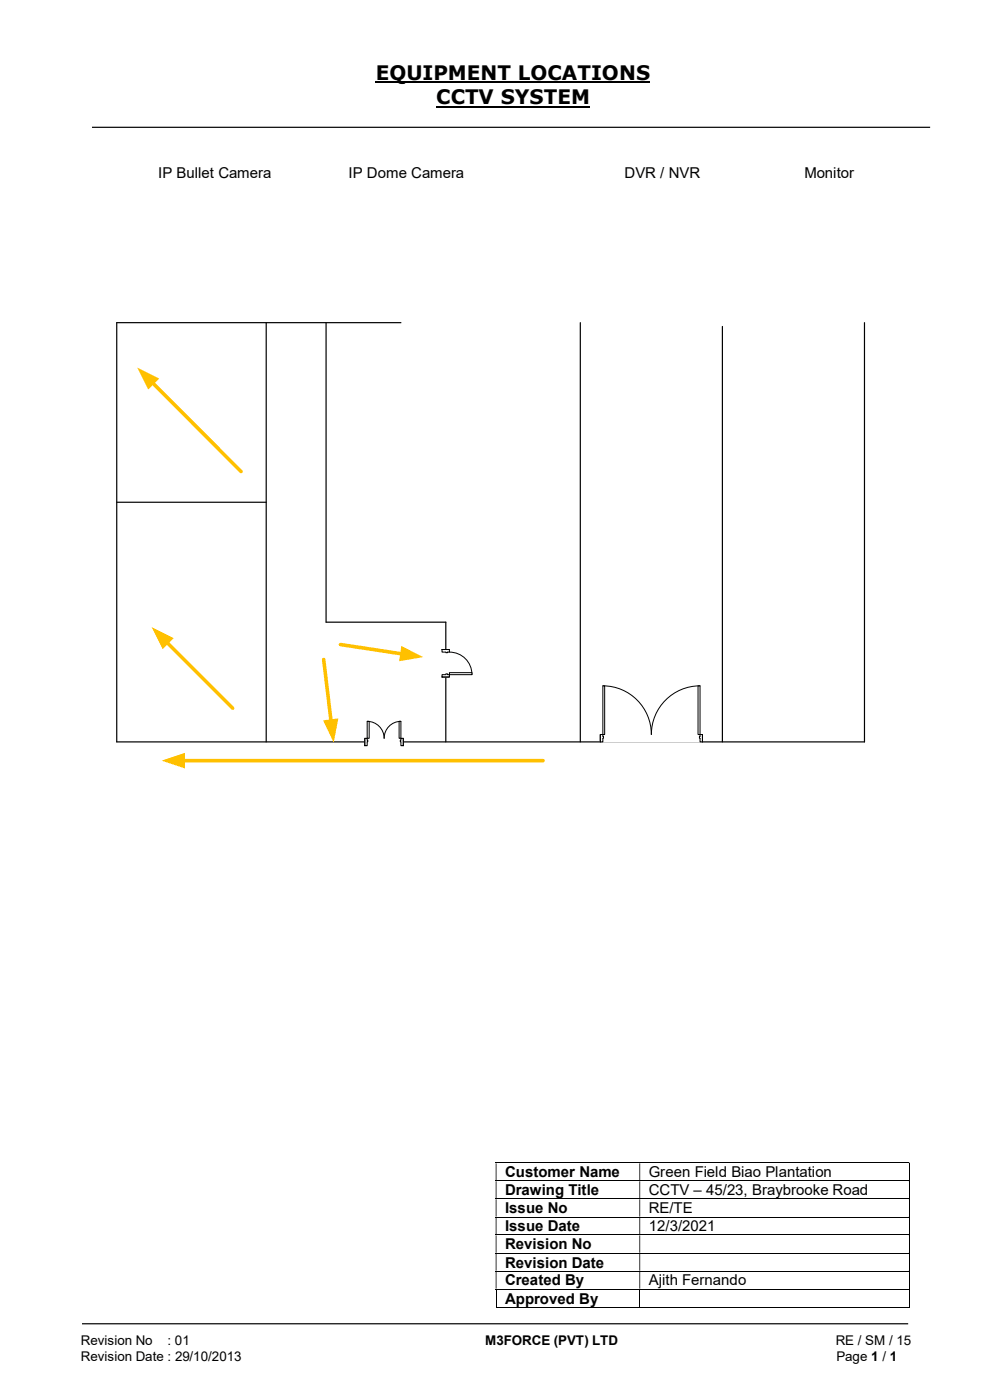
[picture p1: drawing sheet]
<svg xmlns="http://www.w3.org/2000/svg" width="210mm" height="297mm" viewBox="0 0 210 297" stroke-linecap="round" stroke-linejoin="round" font-family="sans-serif">
<path d="M79.7 17.5h58.2M92.5 22.6h32.6" fill="none" stroke="#000" stroke-width=".42"/>
<path d="M19.5 27h177.8M56.5 68.5v88.9M69.2 68.5v63.5h25.4v25.4M85 68.5h-60.2v88.9h158.6v-88.9M123.1 68.5v88.9M153.2 69.3v88.1M24.8 106.6h31.7M17.4 280.8h175.3" fill="none" stroke="#000" stroke-width=".25"/>
<g fill="none" stroke="#000" stroke-width=".21">
<path d="M105.2 246.7h87.6M105.2 250.5h87.6M105.2 254.3h87.6M105.2 258.2h87.6M192.9 246.8v3.6M192.9 250.6v3.7M192.9 254.4v3.7M192.9 258.3v3.6M105.2 262h87.6M105.2 265.9h87.6M105.2 269.7h87.6M105.2 273.5h87.6"/>
<path d="M105.2 277.3h30.4M105.2 273.6v3.8M135.7 273.6v3.8M135.8 277.3h57M192.9 262.1v3.7M192.9 265.9v3.7M192.9 269.7v3.7M192.9 273.6v3.8"/>
</g>
<g fill="#000">
<path d="M192.8 246.6h.2v.2h-.2zM105.2 246.8h.1v3.6h-.1zM135.6 246.8h.2v3.6h-.2z" fill-rule="evenodd"/>
<path d="M192.8 250.4h.2v.2h-.2zM105.2 250.6h.1v3.7h-.1zM135.6 250.6h.2v3.7h-.2z" fill-rule="evenodd"/>
<path d="M192.8 254.3h.2v.1h-.2zM105.2 254.4h.1v3.7h-.1zM135.6 254.4h.2v3.7h-.2z" fill-rule="evenodd"/>
<path d="M192.8 258.1h.2v.2h-.2zM105.2 258.3h.1v3.6h-.1zM135.6 258.3h.2v3.6h-.2z" fill-rule="evenodd"/>
<path d="M192.8 261.9h.2v.2h-.2zM105.2 262.1h.1v3.7h-.1zM135.6 262.1h.2v3.7h-.2z" fill-rule="evenodd"/>
<path d="M192.8 265.8h.2v.1h-.2zM105.2 265.9h.1v3.7h-.1zM135.6 265.9h.2v3.7h-.2z" fill-rule="evenodd"/>
<path d="M192.8 269.6h.2v.1h-.2zM105.2 269.7h.1v3.7h-.1zM135.6 269.7h.2v3.7h-.2z" fill-rule="evenodd"/>
</g>
<path d="M192.8 273.4h.2v.2h-.2zM192.8 277.2h.2v.2h-.2z" fill="#000"/>
<path d="M38.8 161.4h76.4" fill="none" stroke="#ffc000" stroke-width=".76"/>
<path d="M34.3 161.4l4.9-1.7v3.3z" fill="#ffc000"/>
<path d="M77.4 156.5h8.2v1.7h-8.2z" fill="#fff"/>
<path d="M77.4 156.5h8.2v1.7h-8.2z" fill="none" stroke="#fff" stroke-width=".21"/>
<path d="M85 156.6v1.6h.6v-1.6zM77.4 156.6h.5v1.6h-.5z" fill-rule="evenodd" fill="#fff"/>
<path d="M77.9 157v-.4h-.5v1.6h.5v-.8M85 157v-.4h.6v1.6h-.6v-.8" fill="none" stroke="#000" stroke-width=".21"/>
<path d="M84.9 157v.4h.1v-.4zM77.9 157h.1v.4h-.1z" fill-rule="evenodd" fill="#fff"/>
<path d="M77.4 156.6v1.6M77.9 153a3.6 3.6 0 0 1 3.6 3.6 3.6 3.6 0 0 1 3.5-3.6M77.9 157h.1v.4h-.1M85 157h-.1v.4h.1M85.6 156.6v1.6" fill="none" stroke="#000" stroke-width=".21"/>
<path d="M77.9 153h.4v3.6h-.4z" fill="#fff"/>
<path d="M77.9 153h.4v3.6h-.4z" fill="none" stroke="#000" stroke-width=".21"/>
<path d="M84.7 153h.3v3.6h-.3z" fill="#fff"/>
<path d="M84.7 153h.3v3.6h-.3z" fill="none" stroke="#000" stroke-width=".21"/>
<path d="M93.7 137.8h1.7v5.8h-1.7z" fill="#fff"/>
<path d="M93.7 137.8h1.7v5.8h-1.7z" fill="none" stroke="#fff" stroke-width=".21"/>
<path d="M93.8 143.1v.5h1.5v-.5zM93.8 137.8h1.5v.5h-1.5z" fill-rule="evenodd" fill="#fff"/>
<path d="M94.6 138.3h-.8v-.5h1.5v.5h-.3M94.6 143.1h-.8v.5h1.5v-.5h-.3" fill="none" stroke="#000" stroke-width=".21"/>
<path d="M94.6 143v.1h.4v-.1zM94.6 138.3h.4v.2h-.4z" fill-rule="evenodd" fill="#fff"/>
<path d="M93.8 137.8h1.5M94.6 138.3v.2h.4v-.2M95.3 138.3a4.8 4.8 0 0 1 4.8 4.8M93.8 143.6h1.5M94.6 143.1v-.1h.4v.1" fill="none" stroke="#000" stroke-width=".21"/>
<path d="M95.3 142.7h4.8v.4h-4.8z" fill="#fff"/>
<path d="M95.3 142.7h4.8v.4h-4.8z" fill="none" stroke="#000" stroke-width=".21"/>
<path d="M127.3 155.8h21.7v1.6h-21.7z" fill="#fff"/>
<path d="M127.3 155.8h21.7v1.6h-21.7z" fill="none" stroke="#fff" stroke-width=".21"/>
<path d="M148.5 155.8v1.6h.5v-1.6zM127.3 155.8h.6v1.6h-.6z" fill-rule="evenodd" fill="#fff"/>
<path d="M127.9 156.2v-.4h-.6v1.6h.6v-.8M148.5 156.2v-.4h.5v1.6h-.5v-.8" fill="none" stroke="#000" stroke-width=".21"/>
<path d="M148.4 156.2v.4h.1v-.4zM127.9 156.2h.1v.4h-.1z" fill-rule="evenodd" fill="#fff"/>
<path d="M127.3 155.8v1.6M127.9 145.5a10.3 10.3 0 0 1 10.3 10.3 10.3 10.3 0 0 1 10.3-10.3M127.9 156.2h.1v.4h-.1M148.5 156.2h-.1v.4h.1M149 155.8v1.6" fill="none" stroke="#000" stroke-width=".21"/>
<path d="M127.9 145.5h.4v10.3h-.4z" fill="#fff"/>
<path d="M127.9 145.5h.4v10.3h-.4z" fill="none" stroke="#000" stroke-width=".21"/>
<path d="M148.1 145.5h.4v10.3h-.4z" fill="#fff"/>
<path d="M148.1 145.5h.4v10.3h-.4z" fill="none" stroke="#000" stroke-width=".21"/>
<path d="M72.2 136.7l13.1 2" fill="none" stroke="#ffc000" stroke-width=".76"/>
<path d="M85.1 137l4.7 2.4-5.1 .9z" fill="#ffc000"/>
<path d="M68.7 139.9l1.5 13.1" fill="none" stroke="#ffc000" stroke-width=".76"/>
<path d="M68.5 152.8l3.3-.4-1 5.1z" fill="#ffc000"/>
<path d="M32.3 81.2l18.8 18.8" fill="none" stroke="#ffc000" stroke-width=".76"/>
<path d="M29.1 78l4.7 2.3-2.3 2.3z" fill="#ffc000"/>
<path d="M35.3 136.2l14.1 14" fill="none" stroke="#ffc000" stroke-width=".76"/>
<path d="M32.2 133.1l4.6 2.3-2.3 2.3z" fill="#ffc000"/>
<g font-size="4.2">
<text x="79.7" y="17">EQUIPMENT LOCATIONS</text>
<text x="92.5" y="22.1">CCTV SYSTEM</text>
</g>
<g font-size="3.2">
<text x="33.6" y="37.7">IP Bullet Camera</text>
<text x="74" y="37.7">IP Dome Camera</text>
<text x="132.5" y="37.7">DVR / NVR</text>
<text x="170.6" y="37.7">Monitor</text>
<text x="107.1" y="249.8">Customer Name</text>
<text x="137.6" y="249.8">Green Field Biao Plantation</text>
<text x="107.1" y="253.6">Drawing Title</text>
<text x="107.1" y="257.4">Issue No</text>
<text x="137.6" y="253.6">CCTV – 45/23, Braybrooke Road</text>
<text x="137.6" y="257.4">RE/TE</text>
<text x="107.1" y="261.2">Issue Date</text>
<text x="137.6" y="261.2">12/3/2021</text>
<text x="107.1" y="265">Revision No</text>
<text x="107.1" y="268.9">Revision Date</text>
<text x="107.1" y="272.7">Created By</text>
<text x="137.6" y="272.7">Ajith Fernando</text>
<text x="107.1" y="276.6">Approved By</text>
</g>
<g font-size="2.8">
<text x="17.1" y="285.4">Revision No</text>
<text x="35.5" y="285.4">: 01</text>
<text x="102.9" y="285.4">M3FORCE (PVT) LTD</text>
<text x="177.3" y="285.4">RE / SM / 15</text>
<text x="17.1" y="288.7">Revision Date : 29/10/2013</text>
<text x="177.4" y="288.7">Page 1 / 1</text>
</g>
</svg>
